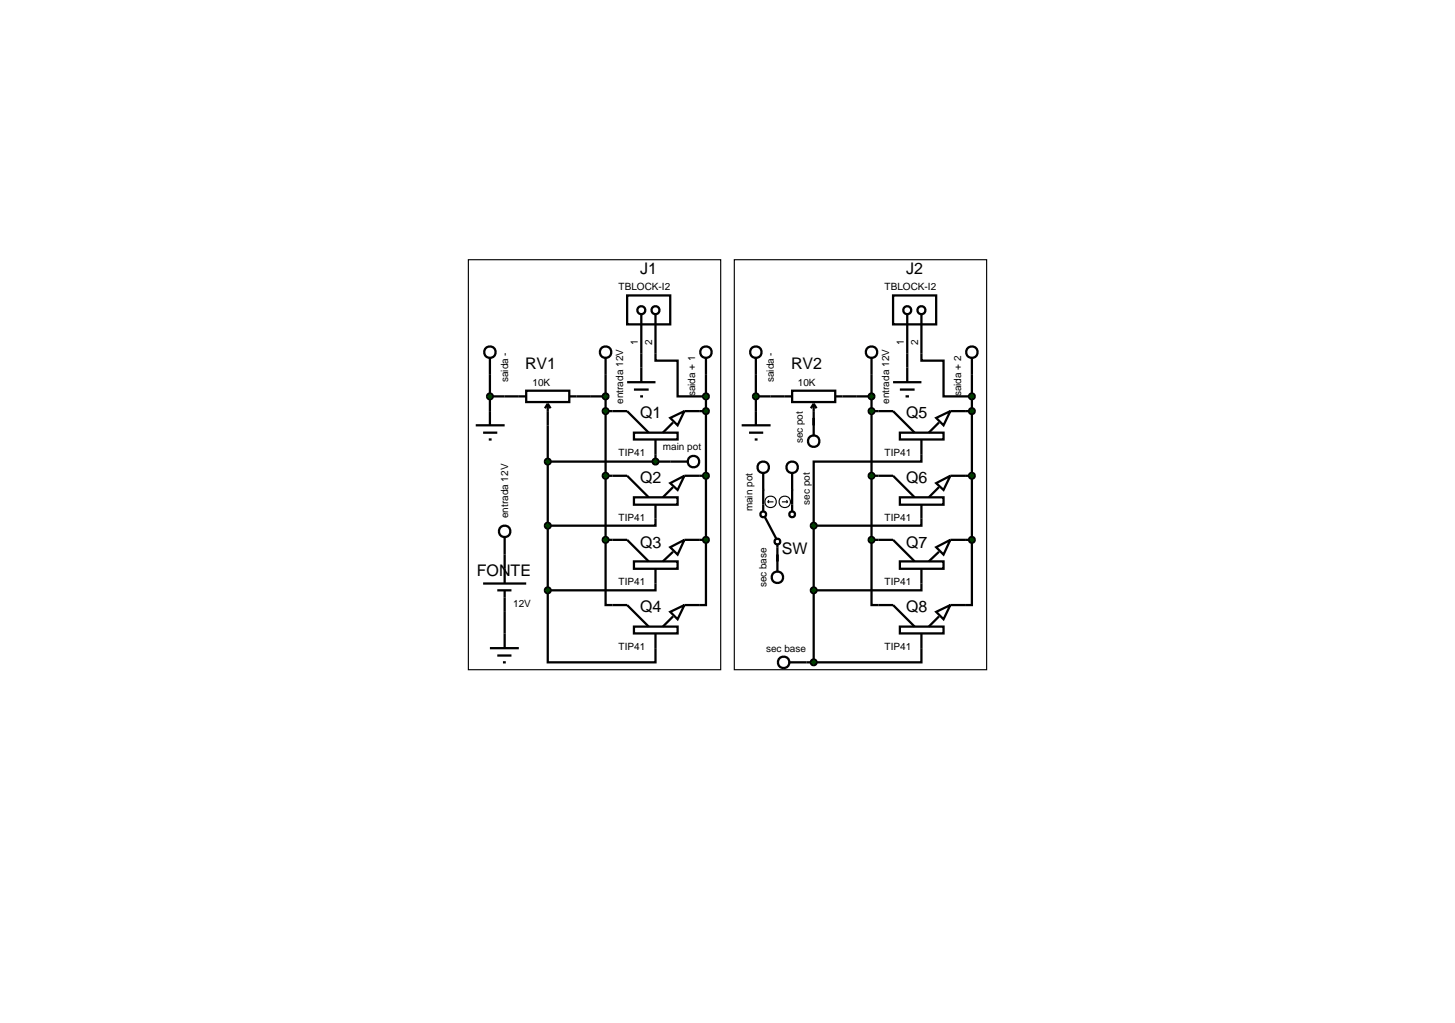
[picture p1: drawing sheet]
<svg xmlns="http://www.w3.org/2000/svg" width="257mm" height="180mm" viewBox="0 0 257 180" stroke-linecap="round" stroke-linejoin="round" font-family="sans-serif">
<g fill="none" stroke="#000" stroke-width=".4">
<path d="M86.4 69.9h2.6M86.4 66.1v6.4M96.6 75v29.1M104.2 69.9h2.6M106.8 66.1v29.1M106.8 72.5h3.8l3.8 3.8M111.8 76.3h7.7v1.2h-7.7zM113.1 62.3v2.5M115.6 62.3v1.3h3.9v6.3h5M115.6 77.5v3.9M118.2 73.7l2.5-1.2-1.2 2.5zM118.7 74.5l-1.8 1.8"/>
<path d="M120.7 72.5h3.8M124.5 66.1v29.1M133.3 69.9h2.6M133.3 66.1v6.4M143.5 73.7v1.3M151.1 69.9h2.6M153.7 72.5h1.2M153.7 66.1v29.1M160 62.3v2.5M162.5 62.3v1.3h3.9v6.3h5M170.2 72.5h1.2M171.4 66.1v29.1"/>
<path d="M89 97.8v2.5M96.6 81.4h21.6M106.8 95.2v11.5h3.8l3.8 3.8M106.8 95.2h3.8l3.8 3.8M106.8 83.9h3.8l3.8 3.8M111.8 87.7h7.7v1.3h-7.7zM111.8 99h7.7v1.3h-7.7zM115.6 89v3.7h-19M118.2 85.2l2.5-1.3-1.2 2.5zM118.2 96.5l2.5-1.3-1.2 2.6zM118.7 85.9l-1.8 1.8M118.7 97.3l-1.8 1.7"/>
<path d="M120.7 95.2h3.8M120.7 83.9h3.8M124.5 95.2v11.5h-3.8M137.1 97.8v1.2M143.5 92.7v24.1M153.7 95.2v11.5h1.2M153.7 95.2h1.2M153.7 83.9h1.2M162.5 91.4v1.3h-19M162.5 80.1v1.3h-19v11.3M170.2 95.2h1.2M170.2 83.9h1.2"/>
<path d="M171.4 95.2v11.5h-1.2M89 107.9v3.8M96.6 104.1v12.7h19v-5.1M111.8 110.5h7.7v1.2h-7.7zM115.6 100.3v3.8h-19M118.2 107.9l2.5-1.2-1.2 2.5zM118.7 108.7l-1.8 1.8M142.2 116.8h1.3M162.5 102.9v1.2h-19M162.5 114.3v2.5h-19"/>
</g>
<g fill="#004000" stroke="#000" stroke-width=".4">
<path d="M124.2 94.8l.3-.1-.5 .5zM124.5 94.7l.3 .1 .2 .4zM125 95.2l-.2 .4-.3 .1zM124 95.2l.5 .5-.4-.2z"/>
<path d="M124.2 83.5l.3-.1-.5 .5zM124.5 83.4l.3 .1 .2 .4zM124.5 84.4l.5-.5-.2 .4zM124 83.9l.5 .5-.4-.2z"/>
<path d="M106.5 83.5l.3-.1-.5 .5zM106.8 83.4l.3 .1 .2 .4zM106.8 84.4l.5-.5-.2 .4zM106.3 83.9l.5 .5-.4-.2z"/>
<path d="M106.5 94.8l.3-.1-.5 .5zM106.8 94.7l.3 .1 .2 .4zM107.3 95.2l-.2 .4-.3 .1zM106.3 95.2l.5 .5-.4-.2z"/>
<path d="M106.5 72.1l.3-.1-.5 .5zM106.8 72l.3 .1 .2 .4zM106.8 73l.5-.5-.2 .4zM106.3 72.5l.5 .5-.4-.2z"/>
</g>
<g fill="#004000">
<path d="M124.5 94.7l.5 .5-.5 .5-.5-.5z"/>
<path d="M124.5 83.4l.5 .5-.5 .5-.5-.5z"/>
<path d="M106.8 83.4l.5 .5-.5 .5-.5-.5z"/>
<path d="M106.8 94.7l.5 .5-.5 .5-.5-.5z"/>
<path d="M106.8 72l.5 .5-.5 .5-.5-.5z"/>
</g>
<g fill="none" stroke="#000" stroke-width=".4">
<path d="M124.5 63.1v3"/>
<circle cx="124.5" cy="62.1" r="1.01"/>
</g>
<path d="M124.2 72.1l.3-.1-.5 .5zM124.5 72l.3 .1 .2 .4zM124.5 73l.5-.5-.2 .4zM124 72.5l.5 .5-.4-.2z" fill="#004000" stroke="#000" stroke-width=".4"/>
<path d="M124.5 72l.5 .5-.5 .5-.5-.5z" fill="#004000"/>
<g fill="none" stroke="#000" stroke-width=".4">
<path d="M83.9 75h5.1M85.2 76.3h2.5M86.2 77.5h.5M86.4 63.1v3M86.4 72.5v2.5M106.8 63.1v3M89 94.7v3.1M85.2 102.9h7.6M86.4 114.3h5.1M87.7 104.1h2.5M87.7 115.6h2.5M88.7 116.8h.5"/>
<path d="M89 100.3v2.6M89 104.1v3.8M89 111.7v2.6"/>
<circle cx="86.4" cy="62.1" r="1.01"/>
<circle cx="106.8" cy="62.1" r="1.01"/>
<circle cx="89" cy="93.7" r="1.01"/>
</g>
<g fill="#004000" stroke="#000" stroke-width=".4">
<path d="M96.2 103.8l.4-.2-.5 .5zM96.6 103.6l.4 .2 .1 .3zM97.1 104.1l-.2 .4-.3 .1zM96.1 104.1l.5 .5-.3-.1z"/>
<path d="M96.2 92.4l.4-.2-.5 .5zM96.6 92.2l.4 .2 .1 .3zM97.1 92.7l-.2 .4-.3 .1zM96.1 92.7l.5 .5-.3-.1z"/>
</g>
<g fill="#004000">
<path d="M96.1 104.1l.5-.5 .5 .5-.5 .5z"/>
<path d="M96.1 92.7l.5-.5 .5 .5-.5 .5z"/>
</g>
<path d="M82.6 45.8h44.5v72.3h-44.5z" fill="none" stroke="#000" stroke-width=".2"/>
<g fill="none" stroke="#000" stroke-width=".4">
<path d="M154.9 72.5h2.6l3.8 3.8M158.7 76.3h7.7v1.2h-7.7zM162.5 77.5v2.6M165.1 73.7l2.5-1.2-1.2 2.5zM165.6 74.5l-1.8 1.8M167.6 72.5h2.6M154.9 83.9h2.6l3.8 3.8M154.9 95.2h2.6l3.8 3.8M158.7 87.7h7.7v1.3h-7.7zM158.7 99h7.7v1.3h-7.7zM162.5 89v2.4M165.1 85.2l2.5-1.3-1.2 2.5z"/>
<path d="M165.1 96.5l2.5-1.3-1.2 2.6zM165.6 85.9l-1.8 1.8M165.6 97.3l-1.8 1.7M167.6 83.9h2.6M167.6 95.2h2.6M154.9 106.7h2.6l3.8 3.8M158.7 110.5h7.7v1.2h-7.7zM162.5 100.3v2.6M162.5 111.7v2.6M165.1 107.9l2.5-1.2-1.2 2.5zM165.6 108.7l-1.8 1.8M167.6 106.7h2.6"/>
</g>
<g fill="#004000" stroke="#000" stroke-width=".4">
<path d="M171.1 94.8l.3-.1-.5 .5zM171.4 94.7l.3 .1 .2 .4zM171.9 95.2l-.2 .4-.3 .1zM170.9 95.2l.5 .5-.4-.2z"/>
<path d="M171.1 83.5l.3-.1-.5 .5zM171.4 83.4l.3 .1 .2 .4zM171.4 84.4l.5-.5-.2 .4zM170.9 83.9l.5 .5-.4-.2z"/>
<path d="M153.4 83.5l.3-.1-.5 .5zM153.7 83.4l.4 .2 .1 .3zM154.2 83.9l-.1 .3-.4 .2zM153.2 83.9l.5 .5-.4-.2z"/>
<path d="M153.4 94.8l.3-.1-.5 .5zM153.7 94.7l.3 .1 .2 .4zM154.2 95.2l-.1 .3-.4 .2zM153.2 95.2l.5 .5-.4-.2z"/>
<path d="M153.4 72.1l.3-.1-.5 .5zM153.7 72l.4 .2 .1 .3zM154.2 72.5l-.1 .3-.4 .2zM153.2 72.5l.5 .5-.4-.2z"/>
</g>
<g fill="#004000">
<path d="M171.4 94.7l.5 .5-.5 .5-.5-.5z"/>
<path d="M171.4 83.4l.5 .5-.5 .5-.5-.5z"/>
<path d="M153.7 83.4l.5 .5-.5 .5-.5-.5z"/>
<path d="M153.7 94.7l.5 .5-.5 .5-.5-.5z"/>
<path d="M153.7 72l.5 .5-.5 .5-.5-.5z"/>
</g>
<g fill="none" stroke="#000" stroke-width=".4">
<path d="M171.4 63.1v3"/>
<circle cx="171.4" cy="62.1" r="1.01"/>
</g>
<path d="M171.1 72.1l.3-.1-.5 .5zM171.4 72l.3 .1 .2 .4zM171.4 73l.5-.5-.2 .4zM170.9 72.5l.5 .5-.4-.2z" fill="#004000" stroke="#000" stroke-width=".4"/>
<path d="M171.4 72l.5 .5-.5 .5-.5-.5z" fill="#004000"/>
<g fill="none" stroke="#000" stroke-width=".4">
<path d="M130.8 75h5.1M132.1 76.3h2.5M133.1 77.5h.5M133.3 63.1v3M133.3 72.5v2.5M153.7 63.1v3"/>
<circle cx="133.3" cy="62.1" r="1.01"/>
<circle cx="153.7" cy="62.1" r="1.01"/>
</g>
<g fill="#004000" stroke="#000" stroke-width=".4">
<path d="M143.2 103.7l.3-.1-.5 .5zM143.5 103.6l.4 .2 .1 .3zM144 104.1l-.2 .4-.3 .1zM143 104.1l.5 .5-.3-.1z"/>
<path d="M143.2 92.3l.3-.1-.5 .5zM143.5 92.2l.4 .2 .1 .3zM144 92.7l-.2 .4-.3 .1zM143 92.7l.5 .5-.3-.1z"/>
</g>
<g fill="#004000">
<path d="M143.5 103.6l.5 .5-.5 .5-.5-.5z"/>
<path d="M143.5 92.2l.5 .5-.5 .5-.5-.5z"/>
</g>
<path d="M129.5 45.8h44.5v72.3h-44.5z" fill="none" stroke="#000" stroke-width=".2"/>
<path d="M89 69.9h3.8M92.8 68.9h7.6v2h-7.6zM96.6 71.2l-.5 .8M96.6 71.2l.5 .8M96.6 71.2v3.8M100.4 69.9h3.8M135.9 69.9h3.8M139.7 68.9h7.6v2h-7.6zM143.5 71.2l-.5 .8M143.5 71.2l.5 .8M143.5 71.2v3.8M147.3 69.9h3.8" fill="none" stroke="#000" stroke-width=".4"/>
<g fill="#004000" stroke="#000" stroke-width=".4">
<path d="M106.5 69.5l.3-.1-.5 .5zM106.8 69.4l.3 .1 .2 .4zM106.8 70.4l.5-.5-.2 .4zM106.3 69.9l.5 .5-.4-.2z"/>
<path d="M86.1 69.5l.3-.1-.5 .5zM86.4 69.4l.4 .2 .1 .3zM86.4 70.4l.5-.5-.2 .4zM85.9 69.9l.5 .5-.4-.2z"/>
<path d="M133 69.5l.3-.1-.5 .5zM133.3 69.4l.3 .1 .2 .4zM133.3 70.4l.5-.5-.2 .4zM132.8 69.9l.5 .5-.4-.2z"/>
<path d="M153.4 69.5l.3-.1-.5 .5zM153.7 69.4l.4 .2 .1 .3zM154.2 69.9l-.1 .3-.4 .2zM153.2 69.9l.5 .5-.4-.2z"/>
</g>
<g fill="#004000">
<path d="M106.8 69.4l.5 .5-.5 .5-.5-.5z"/>
<path d="M86.4 69.4l.5 .5-.5 .5-.5-.5z"/>
<path d="M133.3 69.4l.5 .5-.5 .5-.5-.5z"/>
<path d="M153.7 69.4l.5 .5-.5 .5-.5-.5z"/>
</g>
<g fill="none" stroke="#000" stroke-width=".4">
<path d="M134.6 86.4v3.8M134.9 91.2l2 3.8M137.1 96v3M139.7 86.4v3.8"/>
<circle cx="134.6" cy="90.7" r=".51"/>
<circle cx="137.1" cy="95.5" r=".51"/>
<circle cx="139.7" cy="90.7" r=".51"/>
</g>
<g fill="none" stroke="#000" stroke-width=".2">
<path d="M135.4 88.5h1M135.4 88.5l.2 .2M135.6 88.2l-.2 .3M137.9 88.5h1M138.7 88.2l.2 .3M138.9 88.5l-.2 .2"/>
<circle cx="135.9" cy="88.5" r="1.01"/>
<circle cx="138.4" cy="88.5" r="1.01"/>
</g>
<path d="M96.2 81.1l.4-.2-.5 .5zM96.6 80.9l.4 .2 .1 .3zM97.1 81.4l-.1 .3-.4 .2zM96.1 81.4l.5 .5-.3-.1z" fill="#004000" stroke="#000" stroke-width=".4"/>
<path d="M96.1 81.4l.5-.5 .5 .5-.5 .5z" fill="#004000"/>
<g fill="none" stroke="#000" stroke-width=".4">
<path d="M118.2 81.4h3"/>
<circle cx="122.3" cy="81.4" r="1.01"/>
</g>
<path d="M115.2 81.1l.4-.2-.5 .5zM115.6 80.9l.4 .2 .1 .3zM116.1 81.4l-.1 .3-.4 .2zM115.1 81.4l.5 .5-.4-.2z" fill="#004000" stroke="#000" stroke-width=".4"/>
<path d="M115.1 81.4l.5-.5 .5 .5-.5 .5z" fill="#004000"/>
<g fill="none" stroke="#000" stroke-width=".4">
<path d="M143.5 73.7v3.1M134.6 83.4v3M139.7 83.4v3M139.2 116.8h3"/>
<circle cx="143.5" cy="77.8" r="1.01"/>
<circle cx="134.6" cy="82.4" r="1.01"/>
<circle cx="139.7" cy="82.4" r="1.01"/>
<circle cx="138.2" cy="116.8" r="1.01"/>
</g>
<path d="M143.2 116.4l.3-.1-.5 .5zM143.5 116.3l.4 .2 .1 .3zM144 116.8l-.2 .4-.3 .1zM143 116.8l.5 .5-.3-.1z" fill="#004000" stroke="#000" stroke-width=".4"/>
<path d="M143 116.8l.5-.5 .5 .5-.5 .5z" fill="#004000"/>
<g fill="none" stroke="#000" stroke-width=".4">
<path d="M110.6 52.1h7.6v5.1h-7.6zM113.1 55.5v6.8M115.6 55.5v6.8M157.5 52.1h7.6v5.1h-7.6zM160 55.5v6.8M162.5 55.5v6.8M110.6 67.4h5M111.8 68.7h2.6M112.9 69.9h.5M113.1 64.8v2.6M137.1 97.8v3"/>
<circle cx="113.1" cy="54.7" r=".7"/>
<circle cx="115.6" cy="54.7" r=".7"/>
<circle cx="160" cy="54.7" r=".7"/>
<circle cx="162.5" cy="54.7" r=".7"/>
<circle cx="137.1" cy="101.8" r="1.01"/>
</g>
<path d="M124.2 69.5l.3-.1-.5 .5zM124.5 69.4l.4 .2 .1 .3zM124.5 70.4l.5-.5-.2 .4zM124 69.9l.5 .5-.4-.2z" fill="#004000" stroke="#000" stroke-width=".4"/>
<path d="M124.5 69.4l.5 .5-.5 .5-.5-.5z" fill="#004000"/>
<path d="M157.5 67.4h5M158.7 68.7h2.6M159.7 69.9h.6M160 64.8v2.6" fill="none" stroke="#000" stroke-width=".4"/>
<path d="M171.1 69.5l.3-.1-.5 .5zM171.4 69.4l.3 .1 .2 .4zM171.4 70.4l.5-.5-.2 .4zM170.9 69.9l.5 .5-.4-.2z" fill="#004000" stroke="#000" stroke-width=".4"/>
<path d="M171.4 69.4l.5 .5-.5 .5-.5-.5z" fill="#004000"/>
<g font-size="2.8">
<text x="112.9" y="48.4">J1</text>
<text x="159.8" y="48.4">J2</text>
<text x="92.6" y="65.2">RV1</text>
<text x="139.5" y="65.2">RV2</text>
<text x="112.9" y="73.8">Q1</text>
<text x="159.8" y="73.8">Q5</text>
<text x="112.9" y="85.2">Q2</text>
<text x="159.8" y="85.2">Q6</text>
<text x="84.1" y="101.6">FONTE</text>
<text x="112.9" y="96.6">Q3</text>
<text x="137.9" y="97.8">SW</text>
<text x="159.8" y="96.6">Q7</text>
<text x="112.9" y="108">Q4</text>
<text x="159.8" y="108">Q8</text>
</g>
<g font-size="1.8">
<text x="109.1" y="51.2">TBLOCK-I2</text>
<text x="156" y="51.2">TBLOCK-I2</text>
<text x="112.5" y="60.8" transform="rotate(-90 112.5 60.8)">1</text>
<text x="115" y="60.8" transform="rotate(-90 115 60.8)">2</text>
<text x="159.4" y="60.8" transform="rotate(-90 159.4 60.8)">1</text>
<text x="161.9" y="60.8" transform="rotate(-90 161.9 60.8)">2</text>
<text x="89.6" y="67.4" transform="rotate(-90 89.6 67.4)">saida -</text>
<text x="93.9" y="68">10K</text>
<text x="109.9" y="71.2" transform="rotate(-90 109.9 71.2)">entrada 12V</text>
<text x="122.6" y="69.9" transform="rotate(-90 122.6 69.9)">saida + 1</text>
<text x="136.5" y="67.4" transform="rotate(-90 136.5 67.4)">saida -</text>
<text x="140.7" y="68">10K</text>
<text x="156.8" y="71.2" transform="rotate(-90 156.8 71.2)">entrada 12V</text>
<text x="169.5" y="69.9" transform="rotate(-90 169.5 69.9)">saida + 2</text>
<text x="109.1" y="80.4">TIP41</text>
<text x="116.9" y="79.4">main pot</text>
<text x="141.6" y="78.2" transform="rotate(-90 141.6 78.2)">sec pot</text>
<text x="156" y="80.4">TIP41</text>
<text x="142.8" y="89" transform="rotate(-90 142.8 89)">sec pot</text>
<text x="89.6" y="91.4" transform="rotate(-90 89.6 91.4)">entrada 12V</text>
<text x="109.1" y="91.8">TIP41</text>
<text x="132.7" y="90.2" transform="rotate(-90 132.7 90.2)">main pot</text>
<text x="156" y="91.8">TIP41</text>
<text x="90.5" y="107">12V</text>
<text x="109.1" y="103.2">TIP41</text>
<text x="135.2" y="103.6" transform="rotate(-90 135.2 103.6)">sec base</text>
<text x="156" y="103.2">TIP41</text>
<text x="109.1" y="114.6">TIP41</text>
<text x="135.1" y="114.9">sec base</text>
<text x="156" y="114.6">TIP41</text>
</g>
</svg>
